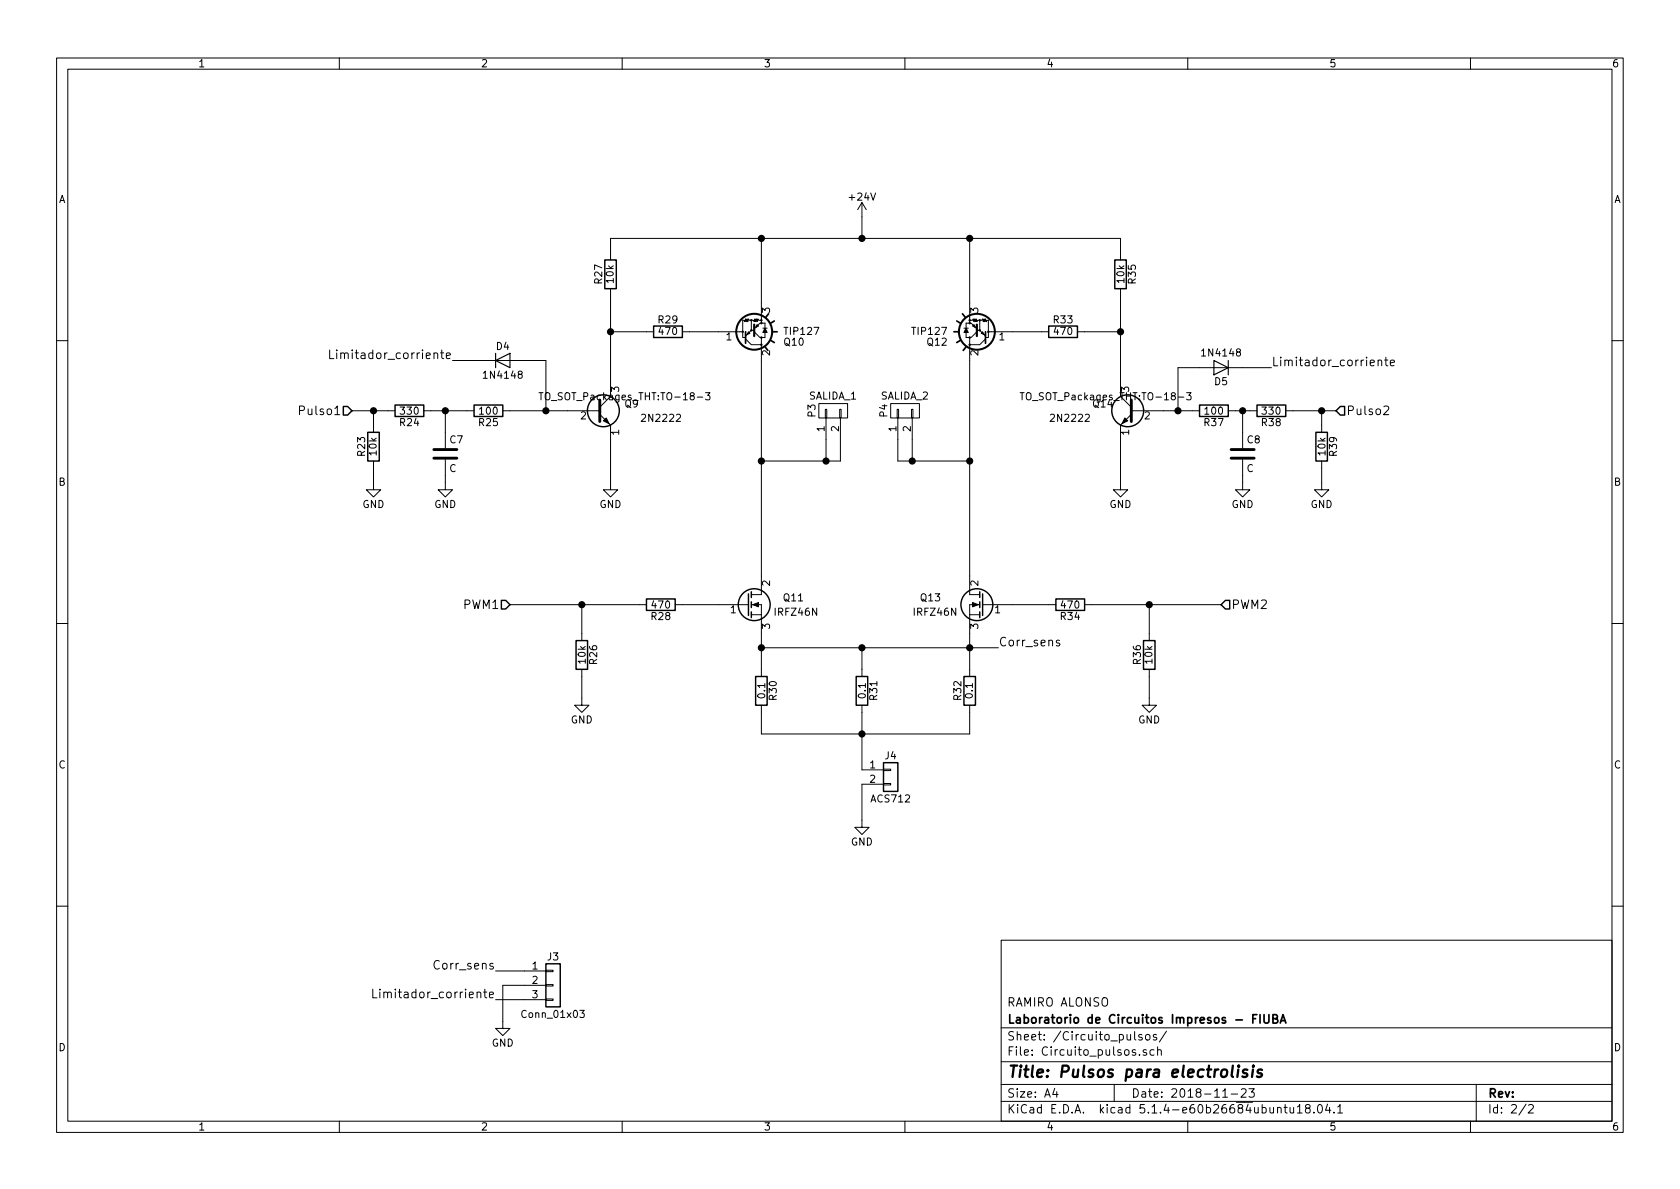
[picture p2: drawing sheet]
EESchema Schematic File Version 4
LIBS:FuenteDePulsos-cache
EELAYER 26 0
EELAYER END
$Descr A4 11693 8268
encoding utf-8
Sheet 2 2
Title "Pulsos para electrolisis"
Date "2018-11-23"
Rev ""
Comp "Laboratorio de Circuitos Impresos - FIUBA"
Comment1 "RAMIRO ALONSO"
Comment2 ""
Comment3 ""
Comment4 ""
$EndDescr
$Comp
L FuenteDePulsos-rescue:R R30
U 1 1
P 5300 4800
F 0 "R30" V 5380 4800 50  0000 C CNN
F 1 "0.1" V 5300 4800 50  0000 C CNN
F 2 "Resistors_THT:R_Axial_Power_L25.0mm_W9.0mm_P27.94mm" V 5230 4800 50  0001 C CNN
F 3 "" H 5300 4800 50  0000 C CNN
	1    5300 4800
	1    0    0    -1  
$EndComp
$Comp
L FuenteDePulsos-rescue:R R26
U 1 1
P 4050 4550
F 0 "R26" V 4130 4550 50  0000 C CNN
F 1 "10k" V 4050 4550 50  0000 C CNN
F 2 "Resistors_THT:R_Axial_DIN0207_L6.3mm_D2.5mm_P7.62mm_Horizontal" V 3980 4550 50  0001 C CNN
F 3 "" H 4050 4550 50  0000 C CNN
	1    4050 4550
	1    0    0    -1  
$EndComp
$Comp
L FuenteDePulsos-rescue:R R28
U 1 1
P 4600 4200
F 0 "R28" V 4680 4200 50  0000 C CNN
F 1 "470" V 4600 4200 50  0000 C CNN
F 2 "Resistors_THT:R_Axial_DIN0207_L6.3mm_D2.5mm_P7.62mm_Horizontal" V 4530 4200 50  0001 C CNN
F 3 "" H 4600 4200 50  0000 C CNN
	1    4600 4200
	0    1    1    0   
$EndComp
$Comp
L FuenteDePulsos-rescue:R R24
U 1 1
P 2850 2850
F 0 "R24" V 2930 2850 50  0000 C CNN
F 1 "330" V 2850 2850 50  0000 C CNN
F 2 "Resistors_THT:R_Axial_DIN0207_L6.3mm_D2.5mm_P7.62mm_Horizontal" V 2780 2850 50  0001 C CNN
F 3 "" H 2850 2850 50  0000 C CNN
	1    2850 2850
	0    1    1    0   
$EndComp
$Comp
L FuenteDePulsos-rescue:R R23
U 1 1
P 2600 3100
F 0 "R23" V 2680 3100 50  0000 C CNN
F 1 "10k" V 2600 3100 50  0000 C CNN
F 2 "Resistors_THT:R_Axial_DIN0207_L6.3mm_D2.5mm_P7.62mm_Horizontal" V 2530 3100 50  0001 C CNN
F 3 "" H 2600 3100 50  0000 C CNN
	1    2600 3100
	-1   0    0    1   
$EndComp
$Comp
L FuenteDePulsos-rescue:R R27
U 1 1
P 4250 1900
F 0 "R27" V 4330 1900 50  0000 C CNN
F 1 "10k" V 4250 1900 50  0000 C CNN
F 2 "Resistors_THT:R_Axial_DIN0207_L6.3mm_D2.5mm_P7.62mm_Horizontal" V 4180 1900 50  0001 C CNN
F 3 "" H 4250 1900 50  0000 C CNN
	1    4250 1900
	-1   0    0    1   
$EndComp
$Comp
L FuenteDePulsos-rescue:R R29
U 1 1
P 4650 2300
F 0 "R29" V 4730 2300 50  0000 C CNN
F 1 "470" V 4650 2300 50  0000 C CNN
F 2 "Resistors_THT:R_Axial_DIN0207_L6.3mm_D2.5mm_P7.62mm_Horizontal" V 4580 2300 50  0001 C CNN
F 3 "" H 4650 2300 50  0000 C CNN
	1    4650 2300
	0    -1   -1   0   
$EndComp
$Comp
L FuenteDePulsos-rescue:TIP127 Q10
U 1 1
P 5200 2300
F 0 "Q10" H 5450 2375 50  0000 L CNN
F 1 "TIP127" H 5450 2300 50  0000 L CNN
F 2 "TO_SOT_Packages_THT:TO-220-3_Vertical" H 5450 2225 50  0001 L CIN
F 3 "" H 5200 2300 50  0000 L CNN
	1    5200 2300
	1    0    0    1   
$EndComp
$Comp
L FuenteDePulsos-rescue:GND #PWR029
U 1 1
P 4250 3350
F 0 "#PWR029" H 4250 3100 50  0001 C CNN
F 1 "GND" H 4250 3200 50  0000 C CNN
F 2 "" H 4250 3350 50  0000 C CNN
F 3 "" H 4250 3350 50  0000 C CNN
	1    4250 3350
	1    0    0    -1  
$EndComp
$Comp
L FuenteDePulsos-rescue:GND #PWR030
U 1 1
P 2600 3350
F 0 "#PWR030" H 2600 3100 50  0001 C CNN
F 1 "GND" H 2600 3200 50  0000 C CNN
F 2 "" H 2600 3350 50  0000 C CNN
F 3 "" H 2600 3350 50  0000 C CNN
	1    2600 3350
	1    0    0    -1  
$EndComp
$Comp
L FuenteDePulsos-rescue:GND #PWR031
U 1 1
P 4050 4850
F 0 "#PWR031" H 4050 4600 50  0001 C CNN
F 1 "GND" H 4050 4700 50  0000 C CNN
F 2 "" H 4050 4850 50  0000 C CNN
F 3 "" H 4050 4850 50  0000 C CNN
	1    4050 4850
	1    0    0    -1  
$EndComp
$Comp
L FuenteDePulsos-rescue:R R32
U 1 1
P 6750 4800
F 0 "R32" V 6830 4800 50  0000 C CNN
F 1 "0.1" V 6750 4800 50  0000 C CNN
F 2 "Resistors_THT:R_Axial_Power_L25.0mm_W9.0mm_P27.94mm" V 6680 4800 50  0001 C CNN
F 3 "" H 6750 4800 50  0000 C CNN
	1    6750 4800
	-1   0    0    -1  
$EndComp
$Comp
L FuenteDePulsos-rescue:R R36
U 1 1
P 8000 4550
F 0 "R36" V 8080 4550 50  0000 C CNN
F 1 "10k" V 8000 4550 50  0000 C CNN
F 2 "Resistors_THT:R_Axial_DIN0207_L6.3mm_D2.5mm_P7.62mm_Horizontal" V 7930 4550 50  0001 C CNN
F 3 "" H 8000 4550 50  0000 C CNN
	1    8000 4550
	-1   0    0    -1  
$EndComp
$Comp
L FuenteDePulsos-rescue:R R34
U 1 1
P 7450 4200
F 0 "R34" V 7530 4200 50  0000 C CNN
F 1 "470" V 7450 4200 50  0000 C CNN
F 2 "Resistors_THT:R_Axial_DIN0207_L6.3mm_D2.5mm_P7.62mm_Horizontal" V 7380 4200 50  0001 C CNN
F 3 "" H 7450 4200 50  0000 C CNN
	1    7450 4200
	0    -1   1    0   
$EndComp
$Comp
L FuenteDePulsos-rescue:R R37
U 1 1
P 8450 2850
F 0 "R37" V 8530 2850 50  0000 C CNN
F 1 "100" V 8450 2850 50  0000 C CNN
F 2 "Resistors_THT:R_Axial_DIN0207_L6.3mm_D2.5mm_P7.62mm_Horizontal" V 8380 2850 50  0001 C CNN
F 3 "" H 8450 2850 50  0000 C CNN
	1    8450 2850
	0    -1   1    0   
$EndComp
$Comp
L FuenteDePulsos-rescue:R R39
U 1 1
P 9200 3100
F 0 "R39" V 9280 3100 50  0000 C CNN
F 1 "10k" V 9200 3100 50  0000 C CNN
F 2 "Resistors_THT:R_Axial_DIN0207_L6.3mm_D2.5mm_P7.62mm_Horizontal" V 9130 3100 50  0001 C CNN
F 3 "" H 9200 3100 50  0000 C CNN
	1    9200 3100
	1    0    0    1   
$EndComp
$Comp
L FuenteDePulsos-rescue:R R35
U 1 1
P 7800 1900
F 0 "R35" V 7880 1900 50  0000 C CNN
F 1 "10k" V 7800 1900 50  0000 C CNN
F 2 "Resistors_THT:R_Axial_DIN0207_L6.3mm_D2.5mm_P7.62mm_Horizontal" V 7730 1900 50  0001 C CNN
F 3 "" H 7800 1900 50  0000 C CNN
	1    7800 1900
	1    0    0    1   
$EndComp
$Comp
L FuenteDePulsos-rescue:R R33
U 1 1
P 7400 2300
F 0 "R33" V 7480 2300 50  0000 C CNN
F 1 "470" V 7400 2300 50  0000 C CNN
F 2 "Resistors_THT:R_Axial_DIN0207_L6.3mm_D2.5mm_P7.62mm_Horizontal" V 7330 2300 50  0001 C CNN
F 3 "" H 7400 2300 50  0000 C CNN
	1    7400 2300
	0    1    -1   0   
$EndComp
$Comp
L FuenteDePulsos-rescue:TIP127 Q12
U 1 1
P 6850 2300
F 0 "Q12" H 7100 2375 50  0000 L CNN
F 1 "TIP127" H 7100 2300 50  0000 L CNN
F 2 "TO_SOT_Packages_THT:TO-220-3_Vertical" H 7100 2225 50  0001 L CIN
F 3 "" H 6850 2300 50  0000 L CNN
	1    6850 2300
	-1   0    0    1   
$EndComp
$Comp
L FuenteDePulsos-rescue:GND #PWR032
U 1 1
P 7800 3350
F 0 "#PWR032" H 7800 3100 50  0001 C CNN
F 1 "GND" H 7800 3200 50  0000 C CNN
F 2 "" H 7800 3350 50  0000 C CNN
F 3 "" H 7800 3350 50  0000 C CNN
	1    7800 3350
	-1   0    0    -1  
$EndComp
$Comp
L FuenteDePulsos-rescue:GND #PWR033
U 1 1
P 9200 3350
F 0 "#PWR033" H 9200 3100 50  0001 C CNN
F 1 "GND" H 9200 3200 50  0000 C CNN
F 2 "" H 9200 3350 50  0000 C CNN
F 3 "" H 9200 3350 50  0000 C CNN
	1    9200 3350
	-1   0    0    -1  
$EndComp
$Comp
L FuenteDePulsos-rescue:GND #PWR034
U 1 1
P 8000 4850
F 0 "#PWR034" H 8000 4600 50  0001 C CNN
F 1 "GND" H 8000 4700 50  0000 C CNN
F 2 "" H 8000 4850 50  0000 C CNN
F 3 "" H 8000 4850 50  0000 C CNN
	1    8000 4850
	-1   0    0    -1  
$EndComp
$Comp
L FuenteDePulsos-rescue:R R31
U 1 1
P 6000 4800
F 0 "R31" V 6080 4800 50  0000 C CNN
F 1 "0.1" V 6000 4800 50  0000 C CNN
F 2 "Resistors_THT:R_Axial_Power_L25.0mm_W9.0mm_P27.94mm" V 5930 4800 50  0001 C CNN
F 3 "" H 6000 4800 50  0000 C CNN
	1    6000 4800
	1    0    0    -1  
$EndComp
$Comp
L FuenteDePulsos-rescue:GND #PWR035
U 1 1
P 6000 5700
F 0 "#PWR035" H 6000 5450 50  0001 C CNN
F 1 "GND" H 6000 5550 50  0000 C CNN
F 2 "" H 6000 5700 50  0000 C CNN
F 3 "" H 6000 5700 50  0000 C CNN
	1    6000 5700
	1    0    0    -1  
$EndComp
$Comp
L FuenteDePulsos-rescue:+24V #PWR036
U 1 1
P 6000 1500
F 0 "#PWR036" H 6000 1350 50  0001 C CNN
F 1 "+24V" H 6000 1640 50  0000 C CNN
F 2 "" H 6000 1500 50  0000 C CNN
F 3 "" H 6000 1500 50  0000 C CNN
	1    6000 1500
	1    0    0    -1  
$EndComp
Text Label 6950 4500 0    60   ~ 0
Corr_sens
$Comp
L FuenteDePulsos-rescue:D D4
U 1 1
P 3500 2500
F 0 "D4" H 3500 2600 50  0000 C CNN
F 1 "1N4148" H 3500 2400 50  0000 C CNN
F 2 "Diodes_THT:D_A-405_P7.62mm_Horizontal" H 3500 2500 50  0001 C CNN
F 3 "" H 3500 2500 50  0000 C CNN
	1    3500 2500
	1    0    0    -1  
$EndComp
$Comp
L FuenteDePulsos-rescue:D D5
U 1 1
P 8500 2550
F 0 "D5" H 8500 2650 50  0000 C CNN
F 1 "1N4148" H 8500 2450 50  0000 C CNN
F 2 "Diodes_THT:D_A-405_P7.62mm_Horizontal" H 8500 2550 50  0001 C CNN
F 3 "" H 8500 2550 50  0000 C CNN
	1    8500 2550
	-1   0    0    1   
$EndComp
Wire Wire Line
	5000 2300 4800 2300
Wire Wire Line
	4500 2300 4250 2300
Wire Wire Line
	4250 2050 4250 2650
Wire Wire Line
	4250 3350 4250 3050
Connection ~ 4250 2300
Wire Wire Line
	3550 2850 3950 2850
Wire Wire Line
	2450 2850 2700 2850
Wire Wire Line
	2600 2850 2600 2950
Wire Wire Line
	2600 3350 2600 3250
Connection ~ 2600 2850
Wire Wire Line
	5300 2500 5300 4000
Wire Wire Line
	5000 4200 4750 4200
Wire Wire Line
	3550 4200 4450 4200
Wire Wire Line
	4050 4200 4050 4400
Wire Wire Line
	4050 4700 4050 4850
Connection ~ 4050 4200
Wire Wire Line
	5300 3200 5850 3200
Connection ~ 5300 3200
Wire Wire Line
	5300 4400 5300 4650
Wire Wire Line
	5300 2100 5300 1650
Wire Wire Line
	4250 1650 7800 1650
Wire Wire Line
	4250 1650 4250 1750
Wire Wire Line
	7050 2300 7250 2300
Wire Wire Line
	7550 2300 7800 2300
Wire Wire Line
	7800 2050 7800 2650
Wire Wire Line
	7800 3350 7800 3050
Connection ~ 7800 2300
Wire Wire Line
	8100 2850 8300 2850
Wire Wire Line
	9000 2850 9300 2850
Wire Wire Line
	9200 2850 9200 2950
Wire Wire Line
	9200 3350 9200 3250
Connection ~ 9200 2850
Wire Wire Line
	6750 2500 6750 4000
Wire Wire Line
	7050 4200 7300 4200
Wire Wire Line
	7600 4200 8500 4200
Wire Wire Line
	8000 4200 8000 4400
Wire Wire Line
	8000 4700 8000 4850
Connection ~ 8000 4200
Wire Wire Line
	6250 3200 6750 3200
Connection ~ 6750 3200
Wire Wire Line
	6750 4400 6750 4650
Wire Wire Line
	6750 1650 6750 2100
Wire Wire Line
	7800 1650 7800 1750
Wire Wire Line
	5300 4950 5300 5100
Wire Wire Line
	5300 5100 6750 5100
Wire Wire Line
	6750 5100 6750 4950
Wire Wire Line
	6000 4950 6000 5350
Connection ~ 6000 5100
Wire Wire Line
	5300 4500 6950 4500
Wire Wire Line
	6000 4500 6000 4650
Connection ~ 5300 4500
Connection ~ 6750 4500
Connection ~ 6000 4500
Connection ~ 6750 1650
Connection ~ 5300 1650
Wire Wire Line
	6000 1500 6000 1650
Connection ~ 6000 1650
Wire Wire Line
	8350 2550 8200 2550
$Comp
L FuenteDePulsos-rescue:C C7
U 1 1
P 3100 3150
F 0 "C7" H 3125 3250 50  0000 L CNN
F 1 "C" H 3125 3050 50  0000 L CNN
F 2 "Capacitors_THT:C_Disc_D5.0mm_W2.5mm_P2.50mm" H 3138 3000 50  0001 C CNN
F 3 "" H 3100 3150 50  0000 C CNN
	1    3100 3150
	1    0    0    -1  
$EndComp
$Comp
L FuenteDePulsos-rescue:C C8
U 1 1
P 8650 3150
F 0 "C8" H 8675 3250 50  0000 L CNN
F 1 "C" H 8675 3050 50  0000 L CNN
F 2 "Capacitors_THT:C_Disc_D5.0mm_W2.5mm_P2.50mm" H 8688 3000 50  0001 C CNN
F 3 "" H 8650 3150 50  0000 C CNN
	1    8650 3150
	1    0    0    -1  
$EndComp
$Comp
L FuenteDePulsos-rescue:GND #PWR037
U 1 1
P 3100 3350
F 0 "#PWR037" H 3100 3100 50  0001 C CNN
F 1 "GND" H 3100 3200 50  0000 C CNN
F 2 "" H 3100 3350 50  0000 C CNN
F 3 "" H 3100 3350 50  0000 C CNN
	1    3100 3350
	1    0    0    -1  
$EndComp
Wire Wire Line
	3100 3300 3100 3350
$Comp
L FuenteDePulsos-rescue:GND #PWR038
U 1 1
P 8650 3350
F 0 "#PWR038" H 8650 3100 50  0001 C CNN
F 1 "GND" H 8650 3200 50  0000 C CNN
F 2 "" H 8650 3350 50  0000 C CNN
F 3 "" H 8650 3350 50  0000 C CNN
	1    8650 3350
	-1   0    0    -1  
$EndComp
Wire Wire Line
	8650 3300 8650 3350
$Comp
L FuenteDePulsos-rescue:R R25
U 1 1
P 3400 2850
F 0 "R25" V 3480 2850 50  0000 C CNN
F 1 "100" V 3400 2850 50  0000 C CNN
F 2 "Resistors_THT:R_Axial_DIN0207_L6.3mm_D2.5mm_P7.62mm_Horizontal" V 3330 2850 50  0001 C CNN
F 3 "" H 3400 2850 50  0000 C CNN
	1    3400 2850
	0    1    1    0   
$EndComp
Wire Wire Line
	3800 2500 3800 2850
Connection ~ 3800 2850
Wire Wire Line
	3000 2850 3250 2850
Wire Wire Line
	3100 2850 3100 3000
Connection ~ 3100 2850
$Comp
L FuenteDePulsos-rescue:R R38
U 1 1
P 8850 2850
F 0 "R38" V 8930 2850 50  0000 C CNN
F 1 "330" V 8850 2850 50  0000 C CNN
F 2 "Resistors_THT:R_Axial_DIN0207_L6.3mm_D2.5mm_P7.62mm_Horizontal" V 8780 2850 50  0001 C CNN
F 3 "" H 8850 2850 50  0000 C CNN
	1    8850 2850
	0    -1   1    0   
$EndComp
Wire Wire Line
	8650 3000 8650 2850
Wire Wire Line
	8600 2850 8700 2850
Connection ~ 8650 2850
Wire Wire Line
	8200 2550 8200 2850
Connection ~ 8200 2850
$Comp
L FuenteDePulsos-rescue:CONN_01X02 P3
U 1 1
P 5800 2850
F 0 "P3" H 5800 3000 50  0000 C CNN
F 1 "SALIDA_1" V 5900 2850 50  0000 C CNN
F 2 "Connectors:PINHEAD1-2" H 5800 2850 50  0001 C CNN
F 3 "" H 5800 2850 50  0000 C CNN
	1    5800 2850
	0    -1   -1   0   
$EndComp
$Comp
L FuenteDePulsos-rescue:CONN_01X02 P4
U 1 1
P 6300 2850
F 0 "P4" H 6300 3000 50  0000 C CNN
F 1 "SALIDA_2" V 6400 2850 50  0000 C CNN
F 2 "Connectors:PINHEAD1-2" H 6300 2850 50  0001 C CNN
F 3 "" H 6300 2850 50  0000 C CNN
	1    6300 2850
	0    -1   -1   0   
$EndComp
Wire Wire Line
	5850 3200 5850 3050
Wire Wire Line
	5750 3050 5750 3200
Connection ~ 5750 3200
Wire Wire Line
	6250 3050 6250 3200
Wire Wire Line
	6350 3050 6350 3200
Connection ~ 6350 3200
$Comp
L FuenteDePulsos-rescue:IRFZ46N Q11
U 1 1
P 5200 4200
F 0 "Q11" H 5600 4250 50  0000 R CNN
F 1 "IRFZ46N" H 5700 4150 50  0000 R CNN
F 2 "TO_SOT_Packages_THT:TO-220-3_Vertical" H 5400 4300 50  0001 C CNN
F 3 "" H 5200 4200 50  0000 C CNN
	1    5200 4200
	1    0    0    -1  
$EndComp
$Comp
L FuenteDePulsos-rescue:IRFZ46N Q13
U 1 1
P 6850 4200
F 0 "Q13" H 7300 4250 50  0000 R CNN
F 1 "IRFZ46N" H 7350 4150 50  0000 R CNN
F 2 "TO_SOT_Packages_THT:TO-220-3_Vertical" H 7050 4300 50  0001 C CNN
F 3 "" H 6850 4200 50  0000 C CNN
	1    6850 4200
	-1   0    0    -1  
$EndComp
Text HLabel 2450 2850 0    60   Input ~ 0
Pulso1
Text HLabel 9300 2850 2    60   Input ~ 0
Pulso2
Text HLabel 8500 4200 2    60   Input ~ 0
PWM2
Text HLabel 3550 4200 0    60   Input ~ 0
PWM1
$Comp
L FuenteDePulsos-rescue:2N2222 Q9
U 1 1
P 4150 2850
F 0 "Q9" H 4450 2900 50  0000 R CNN
F 1 "2N2222" H 4750 2800 50  0000 R CNN
F 2 "TO_SOT_Packages_THT:TO-18-3" H 4350 2950 50  0000 C CNN
F 3 "" H 4150 2850 50  0000 C CNN
	1    4150 2850
	1    0    0    -1  
$EndComp
$Comp
L FuenteDePulsos-rescue:2N2222 Q14
U 1 1
P 7900 2850
F 0 "Q14" H 8200 2900 50  0000 R CNN
F 1 "2N2222" H 8500 2800 50  0000 R CNN
F 2 "TO_SOT_Packages_THT:TO-18-3" H 8100 2950 50  0000 C CNN
F 3 "" H 7900 2850 50  0000 C CNN
	1    7900 2850
	-1   0    0    -1  
$EndComp
Text Label 3450 6750 2    60   ~ 0
Corr_sens
Text Label 3450 6950 2    60   ~ 0
Limitador_corriente
Wire Wire Line
	3650 2500 3800 2500
Wire Wire Line
	3350 2500 3150 2500
Wire Wire Line
	8650 2550 8850 2550
Text Label 8850 2550 0    60   ~ 0
Limitador_corriente
Text Label 3150 2500 2    60   ~ 0
Limitador_corriente
$Comp
L FuenteDePulsos-rescue:Conn_01x03 J3
U 1 1
P 3850 6850
F 0 "J3" H 3850 7050 50  0000 C CNN
F 1 "Conn_01x03" H 3850 6650 50  0000 C CNN
F 2 "Connectors_Terminal_Blocks:TerminalBlock_bornier-3_P5.08mm" H 3850 6850 50  0001 C CNN
F 3 "" H 3850 6850 50  0001 C CNN
	1    3850 6850
	1    0    0    -1  
$EndComp
Wire Wire Line
	3450 6950 3650 6950
Wire Wire Line
	3650 6750 3450 6750
$Comp
L FuenteDePulsos-rescue:GND #PWR039
U 1 1
P 3500 7100
F 0 "#PWR039" H 3500 6850 50  0001 C CNN
F 1 "GND" H 3500 6950 50  0000 C CNN
F 2 "" H 3500 7100 50  0000 C CNN
F 3 "" H 3500 7100 50  0000 C CNN
	1    3500 7100
	1    0    0    -1  
$EndComp
Wire Wire Line
	3500 7100 3500 6850
Wire Wire Line
	3500 6850 3650 6850
$Comp
L FuenteDePulsos-rescue:Conn_01x02 J4
U 1 1
P 6200 5350
F 0 "J4" H 6200 5450 50  0000 C CNN
F 1 "ACS712" H 6200 5150 50  0000 C CNN
F 2 "Connectors_Terminal_Blocks:TerminalBlock_bornier-2_P5.08mm" H 6200 5350 50  0001 C CNN
F 3 "" H 6200 5350 50  0001 C CNN
	1    6200 5350
	1    0    0    -1  
$EndComp
Wire Wire Line
	6000 5450 6000 5700
$EndSCHEMATC
